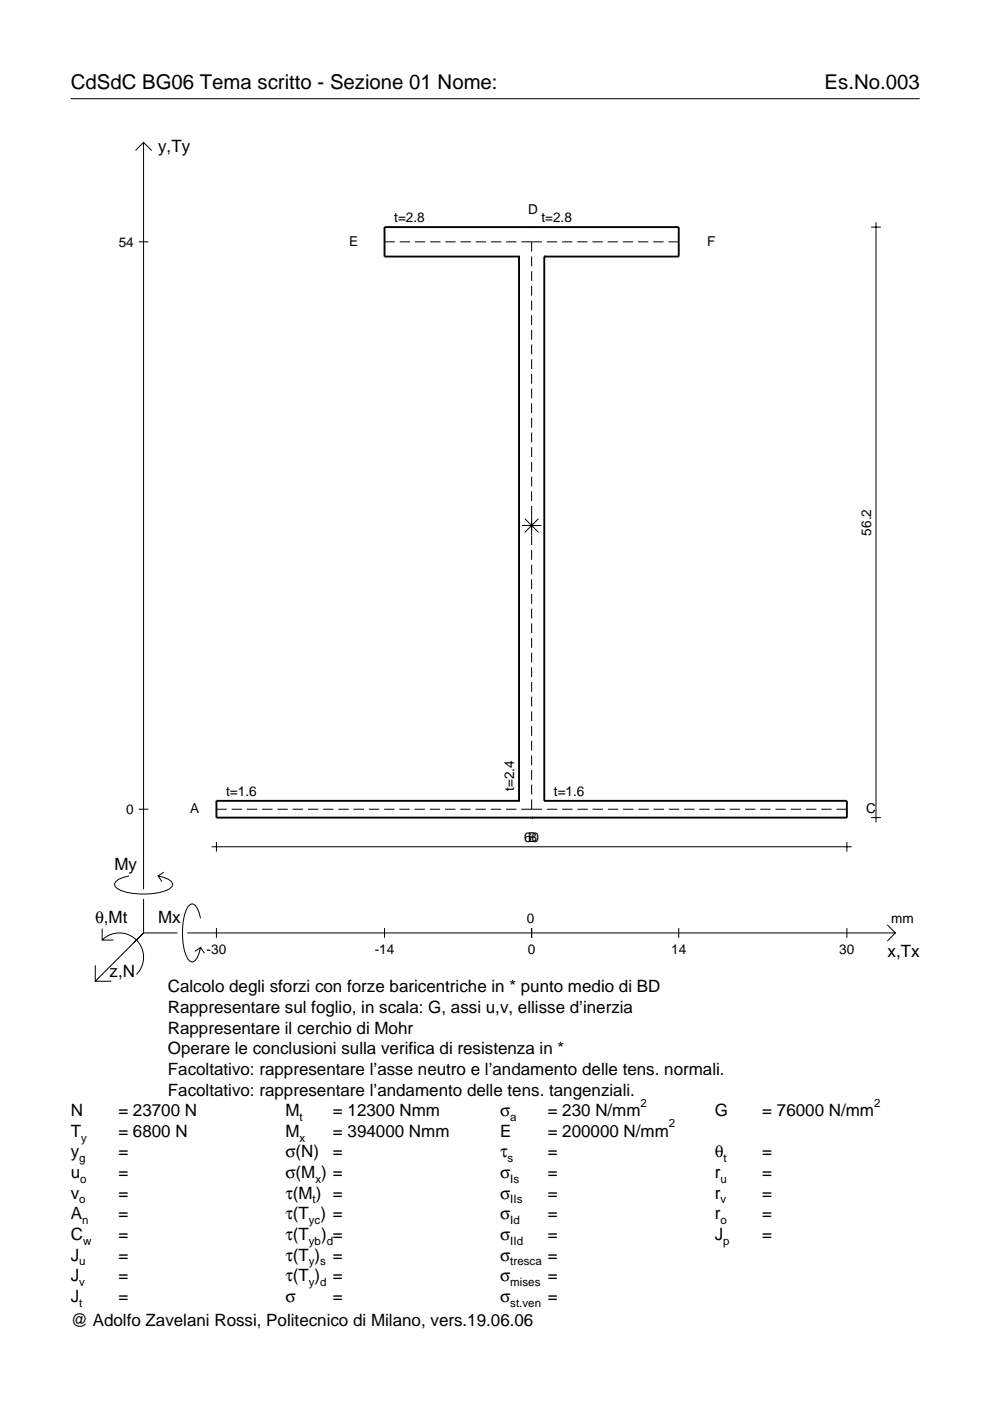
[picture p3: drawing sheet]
<svg xmlns="http://www.w3.org/2000/svg" width="210mm" height="297mm" viewBox="0 0 210 297" stroke-linecap="round" stroke-linejoin="round" font-family="sans-serif">
<g fill="none" stroke="#000" stroke-width=".21">
<path d="M15 20.9h180M28.7 31.9l1.7-1.7 1.8 1.7M30.4 30.2v158.3M29.4 51.3h2.1M81.5 51.3h2.2M84.7 51.3h2.2M88 51.3h2.2M91.2 51.3h2.2M94.4 51.3h2.2M97.6 51.3h2.2M100.9 51.3h2.2M104.1 51.3h2.2"/>
<path d="M107.3 51.3h2.2M110.5 51.3h4.4M112.7 51.3v2.1M112.7 54.4v2.1M112.7 57.5v2.1M115.9 51.3h2.2M119.2 51.3h2.2M122.4 51.3h2.2M125.6 51.3h2.2M128.8 51.3h2.2M132 51.3h2.2M135.3 51.3h2.2"/>
<path d="M138.5 51.3h2.2M141.7 51.3h2.2M184.7 48.2h2.1M185.7 47.1v127.3M112.7 60.6v2.1M112.7 63.7v2.1M112.7 66.8v2.1M112.7 69.9v2.1M112.7 73.1v2M112.7 76.2v2M112.7 79.3v2.1M112.7 82.4v2.1"/>
<path d="M112.7 85.5v2.1M112.7 88.6v2.1M112.7 91.7v2.1M112.7 94.8v2.1M112.7 97.9v2.1M110.7 111.4h4.1M111.3 110l2.9 2.9M112.7 101.1v2M112.7 104.2v2M112.7 107.3v8.3M112.7 116.6v2.1M112.7 119.7v2.1"/>
<path d="M114.2 110l-2.9 2.9M112.7 122.8v2.1M112.7 125.9v2.1M112.7 129.1v2M112.7 132.2v2M112.7 135.3v2.1M112.7 138.4v2.1M112.7 141.5v2.1M112.7 144.6v2.1M112.7 147.7v2.1M112.7 150.8v2.1M112.7 153.9v2.1"/>
<path d="M112.7 157.1v2M29.4 171.6h2.1M44.9 179.5h135.7M45.9 171.6h2.2M45.9 178.5v2.1M49.1 171.6h2.2M52.3 171.6h2.2M55.6 171.6h2.2M58.8 171.6h2.2M62 171.6h2.2M65.3 171.6h2.2M68.5 171.6h2.2"/>
<path d="M71.7 171.6h2.2M75 171.6h2.2M78.2 171.6h2.2M81.4 171.6h2.2M84.7 171.6h2.2M87.9 171.6h2.2M91.1 171.6h2.2M94.4 171.6h2.2M97.6 171.6h2.2M100.8 171.6h2.2M104.1 171.6h2.2M107.3 171.6h2.2"/>
<path d="M110.5 171.6h4.4M112.7 160.2v2M112.7 163.3v2.1M112.7 166.4v2.1M112.7 169.5v2.1M115.9 171.6h2.3M119.2 171.6h2.2M122.4 171.6h2.2M125.6 171.6h2.2M128.9 171.6h2.2M132.1 171.6h2.2M135.3 171.6h2.2"/>
<path d="M138.6 171.6h2.2M141.8 171.6h2.2M145 171.6h2.2M148.3 171.6h2.2M151.5 171.6h2.2M154.7 171.6h2.2M158 171.6h2.2M161.2 171.6h2.2M164.4 171.6h2.2M167.7 171.6h2.2M170.9 171.6h2.2M174.1 171.6h2.2"/>
<path d="M177.3 171.6h2.3M179.6 178.5v2.1M184.7 173.4h2.1M21.7 199.3a5.1 5.1 0 0 1 7.2 0 5.1 5.1 0 0 1 0 7.3M21.7 196.9v2.4h2.4M27.3 185.7a3.6 3.6 0 0 0-3 1.7l.1 .5a5.6 5.6 0 0 0 3.8 1.5 13.4 13.4 0 0 0 7.8-1l.5-.5 .1-.5a3.6 3.6 0 0 0-3.1-1.7l.8 1.2M30.4 190.6v7.2M30.4 197.8l-10.2 10.2M30.4 197.8h7.2M34.7 184.9l-1.2 .8M39.7 197.8h150.1M42.5 194.7a3.6 3.6 0 0 0-1.7-3.1l-.5 .2a5.7 5.7 0 0 0-1.5 3.7 13.3 13.3 0 0 0 1 7.9l.5 .5 .5 .1a3.6 3.6 0 0 0 1.7-3.1l-1.2 .8"/>
<path d="M45.9 196.8v2M81.5 196.8v2M112.7 196.8v2M143.9 196.8v2M179.6 196.8v2M188.1 196.1l1.7 1.7-1.7 1.7M20.2 204.7v3.3h3.4M42.5 200.9l.8 1.2"/>
</g>
<path d="M110 54.4h.1M110 54.4v115.4M110 54.4h-28.5v-6.2h62.4v6.2h-28.5M112.7 48.2h.1M115.4 54.4h.1M115.4 54.4v115.4M110 169.8h.1M110 169.8h-64.1v3.6h133.7v-3.6h-64.2M112.7 173.4h.1M115.4 169.8h.1" fill="none" stroke="#000" stroke-width=".4"/>
<g font-size="4.3">
<text x="15" y="18.9">CdSdC BG06 Tema scritto - Sezione 01 Nome:</text>
<text x="174.8" y="18.9">Es.No.003</text>
</g>
<g font-size="3.6">
<text x="33.5" y="32.3">y,Ty</text>
<text x="24.3" y="184.4">My</text>
<text x="20.1" y="195.7">θ,Mt</text>
<text x="33.5" y="195.7">Mx</text>
<text x="188.2" y="203">x,Tx</text>
<text x="23.2" y="207.1">z,N</text>
<text x="35.6" y="210.4">Calcolo degli sforzi con forze baricentriche in * punto medio di BD</text>
<text x="35.6" y="214.8">Rappresentare sul foglio, in scala: G, assi u,v, ellisse d’inerzia</text>
<text x="35.6" y="219.2">Rappresentare il cerchio di Mohr</text>
<text x="35.6" y="223.5">Operare le conclusioni sulla verifica di resistenza in *</text>
<text x="35.6" y="227.9">Facoltativo: rappresentare l’asse neutro e l’andamento delle tens. normali.</text>
<text x="35.6" y="232.3">Facoltativo: rappresentare l’andamento delle tens. tangenziali.</text>
<text x="15" y="236.7">N</text>
<text x="25.1" y="236.7">= 23700 N</text>
<text x="60.5" y="236.7">M</text>
<text x="70.6" y="236.7">= 12300 Nmm</text>
<text x="106" y="236.7">σ</text>
<text x="116.1" y="236.7">= 230 N/mm</text>
<text x="151.5" y="236.7">G</text>
<text x="161.6" y="236.7">= 76000 N/mm</text>
<text x="15" y="241">T</text>
<text x="15" y="245.4">y</text>
<text x="25.1" y="241">= 6800 N</text>
<text x="25.1" y="245.4">=</text>
<text x="60.5" y="241">M</text>
<text x="60.5" y="245.4">σ(N)</text>
<text x="70.6" y="241">= 394000 Nmm</text>
<text x="70.6" y="245.4">=</text>
<text x="106" y="241">E</text>
<text x="106" y="245.4">τ</text>
<text x="116.1" y="241">= 200000 N/mm</text>
<text x="116.1" y="245.4">=</text>
<text x="151.5" y="245.4">θ</text>
<text x="161.6" y="245.4">=</text>
<text x="15" y="249.8">u</text>
<text x="25.1" y="249.8">=</text>
<text x="60.5" y="249.8">σ(M ) =</text>
<text x="106" y="249.8">σ</text>
<text x="116.1" y="249.8">=</text>
<text x="151.5" y="249.8">r</text>
<text x="161.6" y="249.8">=</text>
<text x="15" y="254.2">v</text>
<text x="25.1" y="254.2">=</text>
<text x="60.5" y="254.2">τ(M ) =</text>
<text x="106" y="254.2">σ</text>
<text x="116.1" y="254.2">=</text>
<text x="151.5" y="254.2">r</text>
<text x="161.6" y="254.2">=</text>
<text x="15" y="258.5">A</text>
<text x="15" y="262.9">C</text>
<text x="25.1" y="262.9">=</text>
<text x="25.1" y="258.5">=</text>
<text x="60.5" y="262.9">τ(T</text>
<text x="60.5" y="258.5">τ(T ) =</text>
<text x="68.1" y="262.9">) =</text>
<text x="106" y="258.5">σ</text>
<text x="106" y="262.9">σ</text>
<text x="116.1" y="258.5">=</text>
<text x="116.1" y="262.9">=</text>
<text x="151.5" y="258.5">r</text>
<text x="151.5" y="262.9">J</text>
<text x="161.6" y="258.5">=</text>
<text x="161.6" y="262.9">=</text>
<text x="15" y="267.3">J</text>
<text x="25.1" y="267.3">=</text>
<text x="60.5" y="267.3">τ(T )</text>
<text x="70.6" y="267.3">=</text>
<text x="106" y="267.3">σ</text>
<text x="116.1" y="267.3">=</text>
<text x="15" y="271.7">J</text>
<text x="25.1" y="271.7">=</text>
<text x="60.5" y="271.7">τ(T )</text>
<text x="70.6" y="271.7">=</text>
<text x="106" y="271.7">σ</text>
<text x="116.1" y="271.7">=</text>
<text x="15" y="281.2">@ Adolfo Zavelani Rossi, Politecnico di Milano, vers.19.06.06</text>
<text x="15" y="276">J</text>
<text x="25.1" y="276">=</text>
<text x="60.5" y="276">σ</text>
<text x="70.6" y="276">=</text>
<text x="106" y="276">σ</text>
<text x="116.1" y="276">=</text>
</g>
<g font-size="2.9">
<text x="83.6" y="47.1">t=2.8</text>
<text x="112" y="45.4">D</text>
<text x="114.8" y="47.1">t=2.8</text>
<text x="25.2" y="52.3">54</text>
<text x="74" y="52.2">E</text>
<text x="149.9" y="52.2">F</text>
<text x="184.7" y="113.6" transform="rotate(-90 184.7 113.6)">56.2</text>
<text x="109" y="167.7" transform="rotate(-90 109 167.7)">t=2.4</text>
<text x="26.8" y="172.6">0</text>
<text x="40.3" y="172.5">A</text>
<text x="47.9" y="168.8">t=1.6</text>
<text x="117.4" y="168.8">t=1.6</text>
<text x="183.6" y="172.5">C</text>
<text x="111.1" y="178.5">60</text>
<text x="112" y="178.6">B</text>
<text x="111.7" y="195.7">0</text>
<text x="189" y="195.7">mm</text>
<text x="43.8" y="202.2">-30</text>
<text x="79.4" y="202.2">-14</text>
<text x="111.9" y="202.2">0</text>
<text x="142.3" y="202.2">14</text>
<text x="178" y="202.2">30</text>
</g>
<g font-size="2.4">
<text x="63.5" y="237.7">t</text>
<text x="108.2" y="237.7">a</text>
<text x="135.8" y="234.7">2</text>
<text x="141.8" y="239">2</text>
<text x="185.3" y="234.7">2</text>
<text x="17.2" y="242">y</text>
<text x="63.5" y="242">x</text>
<text x="16.8" y="246.4">g</text>
<text x="17" y="250.8">o</text>
<text x="66.9" y="250.8">x</text>
<text x="107.6" y="246.4">s</text>
<text x="108.2" y="250.8">Is</text>
<text x="152.7" y="250.8">u</text>
<text x="153.4" y="246.4">t</text>
<text x="16.8" y="255.2">o</text>
<text x="66.3" y="255.2">t</text>
<text x="108.2" y="255.2">IIs</text>
<text x="152.7" y="255.2">v</text>
<text x="17.4" y="259.5">n</text>
<text x="17.6" y="263.9">w</text>
<text x="65.5" y="263.9">yb d</text>
<text x="65.5" y="259.5">yc</text>
<text x="108.2" y="259.5">Id</text>
<text x="108.2" y="263.9">IId</text>
<text x="152.7" y="259.5">o</text>
<text x="153.3" y="263.9">p</text>
<text x="16.8" y="268.3">u</text>
<text x="65.5" y="268.3">y s</text>
<text x="108.2" y="268.3">tresca</text>
<text x="16.8" y="272.7">v</text>
<text x="65.5" y="272.7">y d</text>
<text x="108.2" y="272.7">mises</text>
<text x="16.8" y="277">t</text>
<text x="108.2" y="277">st.ven</text>
</g>
</svg>
